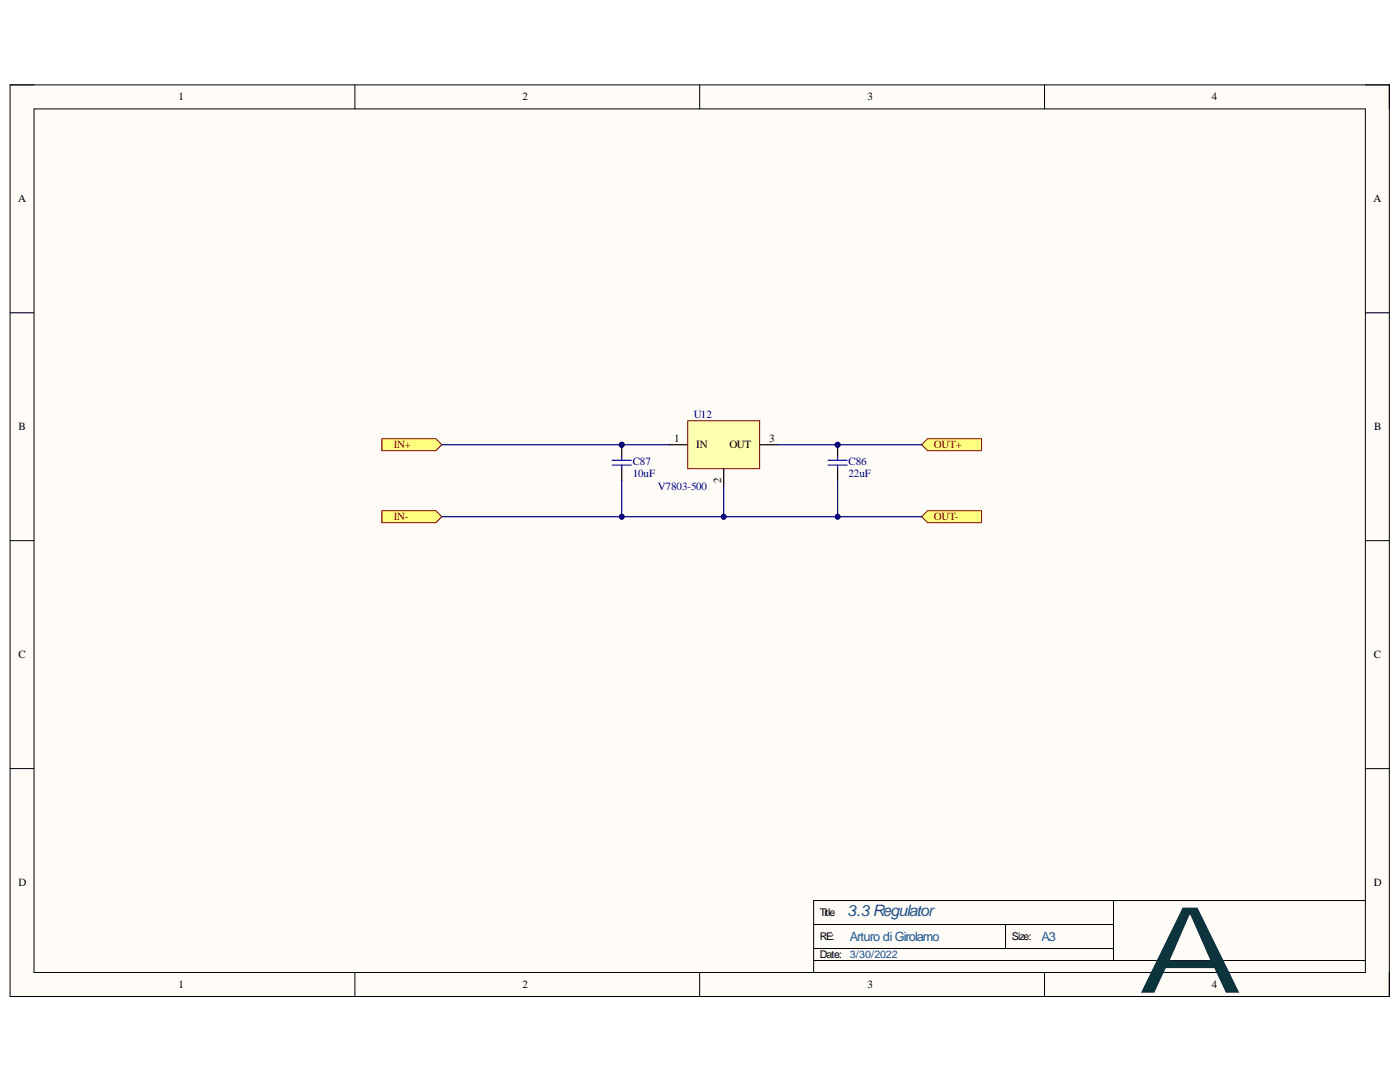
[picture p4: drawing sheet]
<svg xmlns="http://www.w3.org/2000/svg" width="279mm" height="216mm" viewBox="0 0 279 216" stroke-linecap="round" stroke-linejoin="round" font-family="sans-serif">
<path d="M2 16.9h275.3v181.9h-275.3z" fill-rule="evenodd" fill="#fffcf8"/>
<path d="M2 16.9h275.3v181.9h-275.3z" fill="none" stroke="#000" stroke-width=".2"/>
<path d="M6.8 21.7h265.7v172.3h-265.7z" fill-rule="evenodd" fill="#fffcf8"/>
<g fill="none" stroke="#000" stroke-width=".2">
<path d="M2 16.9h4.8M70.8 16.9v4.8M139.6 16.9v4.8M208.5 16.9v4.8M272.5 16.9h4.8v4.8M6.8 21.7h265.7v172.3h-265.7zM2 62.4h4.8M272.5 62.4h4.8M2 107.9h4.8M272.5 107.9h4.8M2 153.4h4.8M272.5 153.4h4.8"/>
<path d="M222.2 179.7v12M272.5 179.7h-110.1v14.3M70.8 194v4.8M139.6 194v4.8M162.4 184.5h59.8M162.4 191.7h110.1M162.4 189.3h59.8M200.7 184.5v4.8M208.5 194v4.8M277.3 194v4.8"/>
</g>
<circle cx="124.1" cy="88.7" r=".48" fill="#000080"/>
<circle cx="124.1" cy="88.7" r=".48" fill="none" stroke="#000080" stroke-width=".2"/>
<path d="M124.1 88.7v2.4M124.1 93.5v2.4" fill="none" stroke="#000" stroke-width=".24"/>
<circle cx="124.1" cy="88.7" r=".48" fill="#000080"/>
<circle cx="124.1" cy="88.7" r=".48" fill="none" stroke="#000080" stroke-width=".2"/>
<path d="M122.2 91.8h3.8M122.2 92.8h3.8M124.1 91.1v.7M124.1 92.8v.7" fill="none" stroke="#00f" stroke-width=".24"/>
<path d="M76.2 87.5h10.8l1.2 1.2-1.2 1.2h-10.8z" fill-rule="evenodd" fill="#ffff80"/>
<path d="M76.2 87.5h10.8l1.2 1.2-1.2 1.2h-10.8z" fill="none" stroke="#800000" stroke-width=".2"/>
<path d="M76.2 101.9h10.8l1.2 1.2-1.2 1.2h-10.8z" fill-rule="evenodd" fill="#ffff80"/>
<path d="M76.2 101.9h10.8l1.2 1.2-1.2 1.2h-10.8z" fill="none" stroke="#800000" stroke-width=".2"/>
<path d="M137.2 84h14.4v9.5h-14.4z" fill-rule="evenodd" fill="#ffffb0"/>
<path d="M137.2 84h14.4v9.5h-14.4z" fill="none" stroke="#800000" stroke-width=".2"/>
<path d="M133.7 88.7h3.5M144.4 93.5v3.6M151.6 88.7h3.6" fill="none" stroke="#000" stroke-width=".24"/>
<circle cx="167.2" cy="88.7" r=".48" fill="#000080"/>
<circle cx="167.2" cy="88.7" r=".48" fill="none" stroke="#000080" stroke-width=".2"/>
<path d="M167.2 88.7v2.4M167.2 93.5v2.4" fill="none" stroke="#000" stroke-width=".24"/>
<circle cx="167.2" cy="88.7" r=".48" fill="#000080"/>
<circle cx="167.2" cy="88.7" r=".48" fill="none" stroke="#000080" stroke-width=".2"/>
<path d="M165.3 91.8h3.8M165.3 92.8h3.8M167.2 91.1v.7M167.2 92.8v.7" fill="none" stroke="#00f" stroke-width=".24"/>
<path d="M183.9 88.7l1.2-1.2h10.8v2.4h-10.8z" fill-rule="evenodd" fill="#ffff80"/>
<path d="M183.9 88.7l1.2-1.2h10.8v2.4h-10.8z" fill="none" stroke="#800000" stroke-width=".2"/>
<path d="M183.9 103.1l1.2-1.2h10.8v2.4h-10.8z" fill-rule="evenodd" fill="#ffff80"/>
<path d="M183.9 103.1l1.2-1.2h10.8v2.4h-10.8z" fill="none" stroke="#800000" stroke-width=".2"/>
<path d="M167.2 103.1h16.7" fill="none" stroke="#000080" stroke-width=".24"/>
<circle cx="167.2" cy="103.1" r=".48" fill="#000080"/>
<circle cx="167.2" cy="103.1" r=".48" fill="none" stroke="#000080" stroke-width=".2"/>
<path d="M124.1 95.9v7.2h-35.9" fill="none" stroke="#000080" stroke-width=".24"/>
<circle cx="124.1" cy="103.1" r=".48" fill="#000080"/>
<circle cx="124.1" cy="103.1" r=".48" fill="none" stroke="#000080" stroke-width=".2"/>
<path d="M88.2 88.7h45.5" fill="none" stroke="#000080" stroke-width=".24"/>
<circle cx="124.1" cy="88.7" r=".48" fill="#000080"/>
<circle cx="124.1" cy="88.7" r=".48" fill="none" stroke="#000080" stroke-width=".2"/>
<path d="M167.2 95.9v7.2h-43.1" fill="none" stroke="#000080" stroke-width=".24"/>
<circle cx="124.1" cy="103.1" r=".48" fill="#000080"/>
<circle cx="124.1" cy="103.1" r=".48" fill="none" stroke="#000080" stroke-width=".2"/>
<circle cx="144.4" cy="103.1" r=".48" fill="#000080"/>
<circle cx="144.4" cy="103.1" r=".48" fill="none" stroke="#000080" stroke-width=".2"/>
<circle cx="167.2" cy="103.1" r=".48" fill="#000080"/>
<circle cx="167.2" cy="103.1" r=".48" fill="none" stroke="#000080" stroke-width=".2"/>
<path d="M155.2 88.7h28.7" fill="none" stroke="#000080" stroke-width=".24"/>
<circle cx="167.2" cy="88.7" r=".48" fill="#000080"/>
<circle cx="167.2" cy="88.7" r=".48" fill="none" stroke="#000080" stroke-width=".2"/>
<path d="M144.4 97.1v6" fill="none" stroke="#000080" stroke-width=".24"/>
<circle cx="144.4" cy="103.1" r=".48" fill="#000080"/>
<circle cx="144.4" cy="103.1" r=".48" fill="none" stroke="#000080" stroke-width=".2"/>
<text font-size="23.9" fill="#0c343d" x="227.1" y="198.1">A</text>
<text font-size="3.1" fill="#0b5394" x="169.1" y="182.8">3.3Regulator</text>
<g font-size="2.5" fill="#0b5394">
<text x="169.6" y="187.8">Arturo di Girolamo</text>
<text x="207.8" y="187.8">A3</text>
</g>
<g font-size="2.2">
<text x="35.6" y="20">1</text>
<text x="104.3" y="20">2</text>
<text x="173.1" y="20">3</text>
<text x="241.9" y="20">4</text>
<text x="3.6" y="40.4">A</text>
<text x="274.1" y="40.4">A</text>
<text x="3.7" y="85.9">B</text>
<text x="134.6" y="88.3">1</text>
<text x="139" y="89.4">IN</text>
<text x="145.6" y="89.4">OUT</text>
<text x="153.5" y="88.3">3</text>
<text x="274.3" y="85.9">B</text>
<text x="144" y="96.5" transform="rotate(-90 144 96.5)">2</text>
<text x="3.7" y="131.3">C</text>
<text x="274.2" y="131.3">C</text>
<text x="3.7" y="176.8">D</text>
<text x="274.2" y="176.8">D</text>
<text x="35.6" y="197.2">1</text>
<text x="104.3" y="197.2">2</text>
<text x="173.1" y="197.2">3</text>
<text x="241.9" y="197.2">4</text>
</g>
<g font-size="2.2" fill="#000080">
<text x="138.5" y="83.4">U12</text>
<text x="126.3" y="92.8">C87</text>
<text x="126.3" y="95.2">10uF</text>
<text x="169.3" y="92.8">C86</text>
<text x="169.3" y="95.2">22uF</text>
<text x="131.3" y="97.8">V7803-500</text>
</g>
<g font-size="2.2" fill="#800000">
<text x="78.6" y="89.4">IN+</text>
<text x="186.3" y="89.4">OUT+</text>
<text x="78.6" y="103.8">IN-</text>
<text x="186.3" y="103.8">OUT-</text>
</g>
<g font-size="2.1">
<text x="163.6" y="182.8">Title</text>
<text x="163.6" y="191.2">Date:</text>
<text x="163.6" y="187.6">RE:</text>
<text x="201.9" y="187.6">Size:</text>
</g>
<text font-size="2.1" fill="#0b5394" x="169.6" y="191.2">3/30/2022</text>
</svg>
